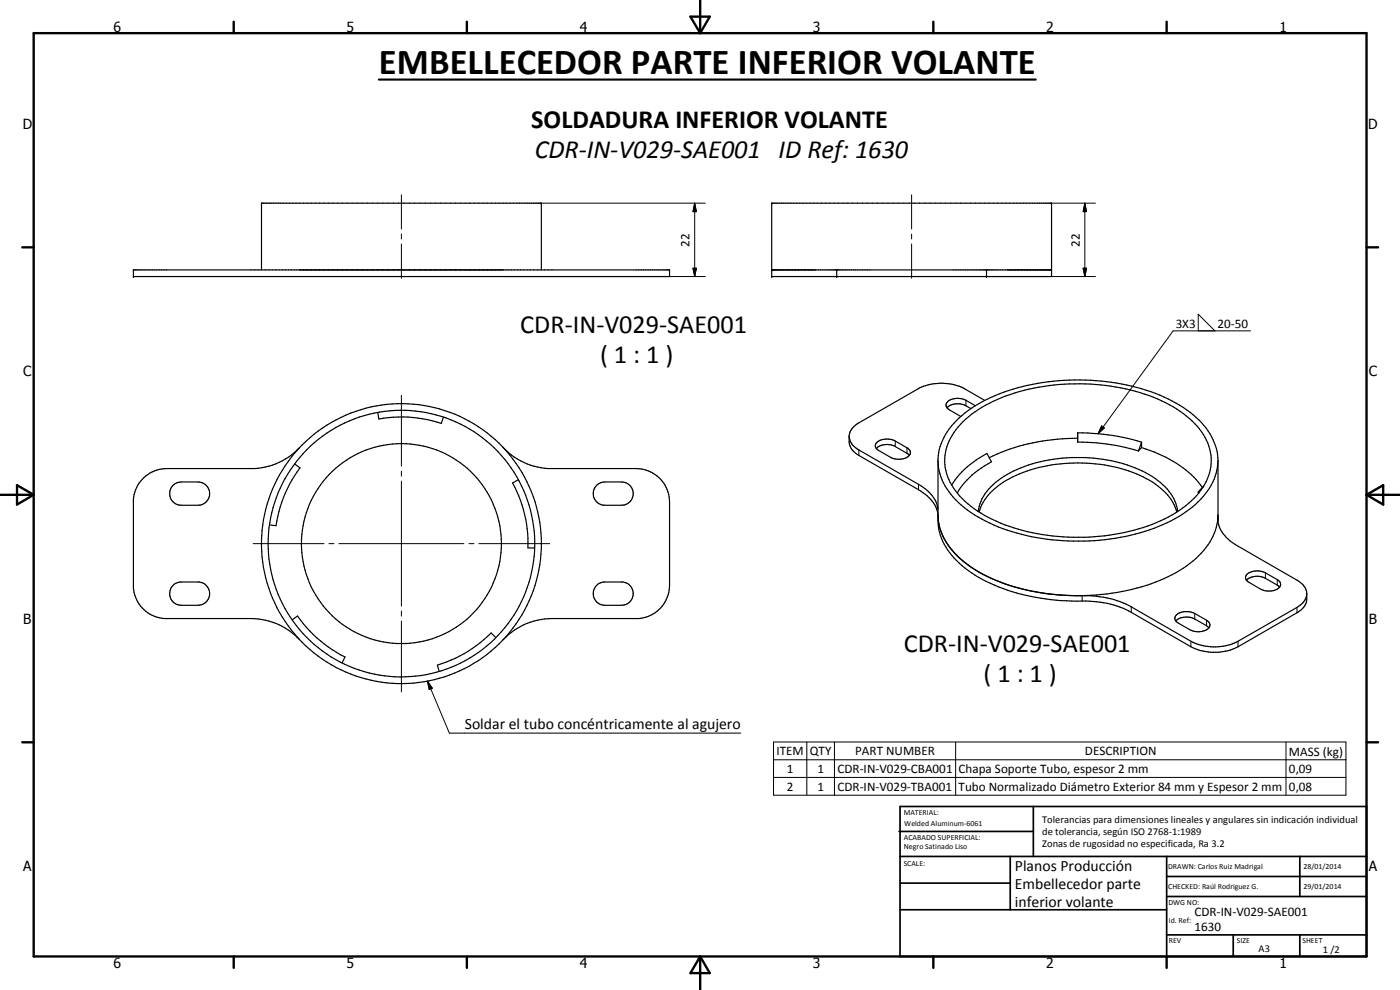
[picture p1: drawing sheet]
<svg xmlns="http://www.w3.org/2000/svg" width="420mm" height="297mm" viewBox="0 0 420 297" stroke-linecap="round" stroke-linejoin="round" font-family="sans-serif">
<g fill="none" stroke="#000" stroke-width=".35">
<path d="M231.6 61h84v22h-84zM40 81h160.9v2h-160.9zM78.5 81v-20h84v20M231.6 81h84M251.1 81v2M296.1 81v2M88.4 139.2l1.6 1.2a38.3 38.3 0 0 0-7.2 17.3l-2-.2M89.9 134.3a20 20 0 0 1-13.5 6.3h-26.4a10.1 10.1 0 0 0-10 9.3v26.5a10.1 10.1 0 0 0 9.3 9.2h26a19.9 19.9 0 0 1 14.6 6.3M113.4 123.7l.3 2a37.9 37.9 0 0 1 18.7 1.3l.7-1.9M151 134.3a20.3 20.3 0 0 0 13.5 6.3h26.5a10 10 0 0 1 9.9 10v25a10 10 0 0 1-9.2 10h-26.1a20.1 20.1 0 0 0-14.6 6.3M254.8 131.1a5.3 5.3 0 0 0 3 3.9l17.9 10.3a10.1 10.1 0 0 1 5.8 7.6M263 134.6a5 5 0 0 1 5.7-.6l4.3 2.6"/>
<path d="M263.4 132.5a5.5 5.5 0 0 1 5.3-.2l3.5 2.1a1.58 1.58 0 0 1 1 1.6 1.58 1.58 0 0 1-1.3 1.4 5.5 5.5 0 0 1-4.7-.2l-3.5-2a1.46 1.46 0 0 1-1-1.3 1.46 1.46 0 0 1 .7-1.4zM281.5 138.6a18.5 18.5 0 0 0 7.9 13.7 49.9 49.9 0 0 0 24.8 9.5 66 66 0 0 0 37.3-5.5 24.9 24.9 0 0 0 13.5-14.3 16.2 16.2 0 0 0-5.2-16 46.6 46.6 0 0 0-24.7-11.1 66 66 0 0 0-40.1 5.5 24.2 24.2 0 0 0-13.1 14.5l-.4 2.7v18.6a17.1 17.1 0 0 0 6.4 12.8 47.9 47.9 0 0 0 24.5 10.5 109.4 109.4 0 0 0 15.6 1 26.3 26.3 0 0 1 11.5 3.2l17.9 10.4a14.1 14.1 0 0 0 6 1.6h2.2a14.7 14.7 0 0 0 5.9-1.6l17.7-10.2a5.1 5.1 0 0 0 3-4.1 5 5 0 0 0-.4-3.1l-.8-1.3-1.2-1-18.5-10.7a9.9 9.9 0 0 1-5.8-8.4v-.7a18.8 18.8 0 0 1-8.4 14.4 53.7 53.7 0 0 1-28.1 9.5l-4.7 .2M284.2 122.3a4.9 4.9 0 0 1 5.7-.5l1.5 .8M289 126.5a43.7 43.7 0 0 1 24.3-10.5 63 63 0 0 1 36.5 4.8 24.5 24.5 0 0 1 13 13.1 15 15 0 0 1-4.4 15.6 42.1 42.1 0 0 1-22.4 10.6 63.3 63.3 0 0 1-38.2-4.3 26.6 26.6 0 0 1-13-11.9 14.7 14.7 0 0 1 3.5-16.6zM292.7 121.8l-2.8-1.7a5 5 0 0 0-5.7 .7 1.56 1.56 0 0 0 .7 2.2l3.5 2M295.6 120.1l-6-3.4a15.2 15.2 0 0 0-14.1 0l-17.7 10.2a5.3 5.3 0 0 0-3 3.8v1.9a5 5 0 0 0 3 4.1l17.9 10.2a10.3 10.3 0 0 1 5.8 7.6M323.4 131.5a59.8 59.8 0 0 0-26.5 5.8M342.6 134.3a34.2 34.2 0 0 1 18.2 11.9M342.6 132.7a63 63 0 0 0-19.2-2.8v2.7a60.7 60.7 0 0 1 18.3 2.7M342.6 132.7l-.9 2.6M342.6 134.3l-.9 1M342.6 132.7v1.6"/>
<path d="M365.5 138.2v18M51.9 145.6l1.2-.7 .9-.2 5.4-.1a3.5 3.5 0 0 1 3.5 3.5 3.5 3.5 0 0 1-3.5 3.5h-5a3.5 3.5 0 0 1-3.2-2.1 3.5 3.5 0 0 1 .7-3.9zM155.6 143.9l-1.8 1a37.6 37.6 0 0 1 4.6 19.5h2M179.1 145.6l1.1-.7 .8-.2 5.5-.1a3.5 3.5 0 0 1 3.5 3.5 3.5 3.5 0 0 1-3.5 3.5h-5a3.5 3.5 0 0 1-3.2-2.2 3.5 3.5 0 0 1 .8-3.8zM281.5 154.6l.3 2.7M281.8 157.2l.2 .9a16.1 16.1 0 0 0 3.1 6.2M281.8 157.3l.5 1.8M282.6 160l.8 1.8M285.6 145.5a26.2 26.2 0 0 1 10.6-9.4l1.3 2.5a24.2 24.2 0 0 0-10.2 9.4M293.6 153.5a14.7 14.7 0 0 1 7.7-10.6 41 41 0 0 1 20.2-5.6 45.1 45.1 0 0 1 22.3 4.5 17.1 17.1 0 0 1 9.5 10.9l.2 .8M293.8 153.6a17.6 17.6 0 0 1 10.1-10.5 47.4 47.4 0 0 1 40.2 .5 17 17 0 0 1 9.1 10M361.3 145.8l-1.7 1.8 .1 .4"/>
<path d="M51.9 175.6l.8-.6 1.3-.4h5.9a3.5 3.5 0 0 1 3 3.7 3.5 3.5 0 0 1-3.5 3.3h-5a3.5 3.5 0 0 1-3.2-2.1 3.5 3.5 0 0 1 .7-3.9zM179.1 175.6l.7-.6 1.2-.4h6a3.5 3.5 0 0 1 3 3.7 3.5 3.5 0 0 1-3.5 3.3h-5a3.5 3.5 0 0 1-3.2-2.2 3.5 3.5 0 0 1 .8-3.8zM283.9 162.6l.6 .9M285 164.2l2.1 2.4M285.8 165.1l2.1 2.3 4 3.1M287.3 166.8l1.7 1.5M289.6 168.8l3.4 2.4 3 1.6M292.6 170.9l2.2 1.3M295.2 172.4a59.5 59.5 0 0 0 21.2 6M297.2 173.4l2.5 1.1M301 175l4.1 1.3M306.5 176.7l7.4 1.4 7.2 .6"/>
<path d="M317 178.4l6.2 .3M374 172.5a5.1 5.1 0 0 1 5.8-.6l3.5 2a1.56 1.56 0 0 1 1 1.6 1.56 1.56 0 0 1-1.3 1.4 5.6 5.6 0 0 1-4.6-.1l-3.6-2.1a1.48 1.48 0 0 1-.8-2.2zM374.1 174.1a5 5 0 0 1 5.7-.6l4.2 2.6M392.2 178.4a5.3 5.3 0 0 1-3 3.8l-17.7 10.2a15.6 15.6 0 0 1-14.1 0l-17.9-10.3a27.1 27.1 0 0 0-12.6-3.4h-4.2M87.7 186l1.6-1.2a37 37 0 0 0 14.2 12.3l-.9 1.8M148.8 191.3l-1.4-1.4a38.3 38.3 0 0 1-16.1 9.7l.5 1.9M352.8 184.7a5 5 0 0 1 5.8-.6l3.5 2a1.59 1.59 0 0 1 1 1.7 1.59 1.59 0 0 1-1.4 1.3 5.7 5.7 0 0 1-4.5-.1l-3.6-2.1a1.51 1.51 0 0 1-.8-2.2zM352.9 186.3a5.1 5.1 0 0 1 5.7-.6l3.5 2 .7 .7"/>
<circle cx="120.5" cy="163.1" r="42"/>
<circle cx="120.5" cy="163.1" r="30"/>
<circle cx="120.5" cy="163.1" r="40"/>
</g>
<g fill="#000">
<circle cx="162.5" cy="61" r=".18"/>
<circle cx="231.6" cy="61" r=".18"/>
<circle cx="40" cy="83" r=".18"/>
<circle cx="40" cy="81" r=".18"/>
<circle cx="231.6" cy="81" r=".18"/>
<circle cx="231.6" cy="83" r=".18"/>
<circle cx="251.1" cy="81" r=".18"/>
<circle cx="251.1" cy="83" r=".18"/>
<circle cx="296.1" cy="83" r=".18"/>
<circle cx="296.1" cy="81" r=".18"/>
</g>
<g fill="none" stroke="#000" stroke-width=".3">
<path d="M120.5 58.5v10.2M273.6 58.5v10.2M120.5 70.2v1.5M120.5 73.2v10.3M162.5 61h49.2M208.5 61l.5 2.5h-1zM208.5 61v22M273.6 70.2v1.5M273.6 73.2v10.3M315.6 61h13.1M325.6 61l.5 2.5h-1zM325.6 61v22"/>
<path d="M151 83h60.7M208 80.5h1l-.5 2.5zM296.1 83h32.6M325.1 80.5h1l-.5 2.5zM359.6 99.3v-5l5 5M375.3 99.3h-23.2l-22.5 30.8M120.5 118.6v21.3M257.8 135v1.7M268.7 132.3v1.7M272.2 134.4v1.6M289.9 120.1v1.7M330.6 127.8l.8 .6-1.8 1.7z"/>
<path d="M120.5 141.4v1.5M120.5 144.4v37.5M275.7 145.3v1.6M365.5 155.3v.7M76 163.1h21.2M98.7 163.1h1.5M101.7 163.1h37.5M140.7 163.1h1.5M143.7 163.1h21.3M324.8 178.7v1.6M379.8 171.9v1.6M383.3 173.9v1.7"/>
<path d="M120.5 183.3v1.6M120.5 186.4v21.2M339.5 182.1v1.6M357.4 192.4v1.7M358.6 184.1v1.6M362.1 186.1v1.6M371.5 192.4v1.7M389.2 182.2v1.7M128.3 204.4l1.4 2.1-.9 .4zM128.3 204.4l6.6 15.6h87.4M232.1 222.6h171.8v16h-171.8zM232.1 228h171.8"/>
<path d="M232.1 233.3h171.8M242.1 222.6v16M250.4 222.6v16M286.8 222.6v16M385.9 222.6v16"/>
</g>
<g fill="none" stroke="#000" stroke-width=".71">
<path d="M10.1 9.9h400v277.1h-400zM70.1 6.5v3.4M140.1 6.5v3.4M207.2 5h5.8l-2.9 4.9zM210.1 0v9.9M280.1 6.5v3.4M350.1 6.5v3.4M6.7 74.2h3.4M410.1 74.2h3.5M.1 148.5h10M5.1 145.6l5 2.9-5 2.9zM410.1 148.5h10"/>
<path d="M410.1 148.5l5-2.9v5.8zM6.7 222.7h3.4M410.1 222.7h3.5M70.1 287v3.4M140.1 287v3.4M210.1 287v10M210.1 287l2.9 5h-5.8zM280.1 287v3.4M350.1 287v3.4"/>
</g>
<g fill="none" stroke="#000" stroke-width=".51">
<path d="M269.8 249.5h40.3M270.1 242h140v45h-140zM270.1 257h140M303.2 257v16M310.1 242v15M350.1 257v30M390.1 257v12M270.1 265h33.1M270.1 273h80M350.1 269h60M350.1 263h60M350.1 280.5h60"/>
<path d="M370.1 280.5v6.5M390.1 280.5v6.5"/>
</g>
<path d="M208.5 61l.5 2.5h-1zM325.6 61l.5 2.5h-1zM208 80.5h1l-.5 2.5zM325.1 80.5h1l-.5 2.5zM330.6 127.8l.8 .6-1.8 1.7zM128.3 204.4l1.4 2.1-.9 .4z" fill="#000"/>
<path d="M113.7 23.9h197.1" fill="none" stroke="#000" stroke-width=".63"/>
<text font-size="11" x="113.7" y="22.4">EMBELLECEDOR PARTE INFERIOR VOLANTE</text>
<g font-size="7.9">
<text x="159.5" y="38.3">SOLDADURA INFERIOR VOLANTE</text>
<text x="160.5" y="47.3">CDR-IN-V029-SAE001 ID Ref: 1630</text>
<text x="156.2" y="99.9">CDR-IN-V029-SAE001</text>
<text x="180.1" y="108.9">( 1 : 1 )</text>
<text x="271.2" y="195.6">CDR-IN-V029-SAE001</text>
<text x="295.1" y="204.6">( 1 : 1 )</text>
</g>
<g font-size="4.7">
<text x="139.5" y="218.8">Soldar el tubo concéntricamente al agujero</text>
<text x="304.6" y="261.2">Planos Producción</text>
<text x="304.6" y="266.6">Embellecedor parte</text>
<text x="304.6" y="272">inferior volante</text>
</g>
<g font-size="4.2">
<text x="34" y="9.6">6</text>
<text x="104" y="9.6">5</text>
<text x="174" y="9.6">4</text>
<text x="244" y="9.6">3</text>
<text x="314" y="9.6">2</text>
<text x="384" y="9.6">1</text>
<text x="6.8" y="38.7">D</text>
<text x="410.6" y="38.7">D</text>
<text x="7" y="112.9">C</text>
<text x="410.8" y="112.9">C</text>
<text x="7" y="187.1">B</text>
<text x="410.8" y="187.1">B</text>
<text x="7" y="261.4">A</text>
<text x="410.8" y="261.4">A</text>
<text x="34" y="290.4">6</text>
<text x="104" y="290.4">5</text>
<text x="174" y="290.4">4</text>
<text x="244" y="290.4">3</text>
<text x="314" y="290.4">2</text>
<text x="384" y="290.4">1</text>
</g>
<g font-size="3.9">
<text x="207" y="74" transform="rotate(-90 207 74)">22</text>
<text x="324" y="74" transform="rotate(-90 324 74)">22</text>
<text x="352.8" y="98.5">3X3</text>
<text x="365.4" y="98.5">20-50</text>
<text x="233" y="226.6">ITEM</text>
<text x="243.1" y="226.6">QTY</text>
<text x="256.7" y="226.6">PART NUMBER</text>
<text x="325.6" y="226.6">DESCRIPTION</text>
<text x="386.8" y="226.7">MASS (kg)</text>
<text x="236.2" y="231.9">1</text>
<text x="245.3" y="231.9">1</text>
<text x="251.3" y="231.9">CDR-IN-V029-CBA001</text>
<text x="287.7" y="231.9">Chapa Soporte Tubo, espesor 2 mm</text>
<text x="386.8" y="231.9">0,09</text>
<text x="236.2" y="237.2">2</text>
<text x="245.3" y="237.2">1</text>
<text x="251.3" y="237.2">CDR-IN-V029-TBA001</text>
<text x="287.7" y="237.3">Tubo Normalizado Diámetro Exterior 84 mm y Espesor 2 mm</text>
<text x="386.8" y="237.2">0,08</text>
<text x="358.5" y="275">CDR-IN-V029-SAE001</text>
<text x="358.5" y="279.4">1630</text>
</g>
<g font-size="3.1">
<text x="312.7" y="246.8">Tolerancias para dimensiones lineales y angulares sin indicación individual</text>
<text x="312.7" y="250.4">de tolerancia, según ISO 2768-1:1989</text>
<text x="312.7" y="254">Zonas de rugosidad no especificada, Ra 3.2</text>
<text x="377.7" y="285.6">A3</text>
<text x="397" y="285.9">1 /2</text>
</g>
<g font-size="2.4">
<text x="271.2" y="244.4">MATERIAL:</text>
<text x="271.3" y="252">ACABADO SUPERFICIAL:</text>
<text x="271.4" y="247.9">Welded Aluminum-6061</text>
<text x="271.3" y="254.6">Negro Satinado Liso</text>
<text x="271.2" y="259.7">SCALE:</text>
<text x="350.6" y="260.8">DRAWN: Carlos Ruiz Madrigal</text>
<text x="391.2" y="260.6">28/01/2014</text>
<text x="350.6" y="266.9">CHECKED: Raúl Rodriguez G.</text>
<text x="391.2" y="266.7">29/01/2014</text>
<text x="350.6" y="271.4">DWG NO:</text>
<text x="350.8" y="276.9">Id. Ref:</text>
<text x="350.8" y="282.8">REV</text>
<text x="371.2" y="282.9">SIZE</text>
<text x="390.9" y="282.9">SHEET</text>
</g>
</svg>
